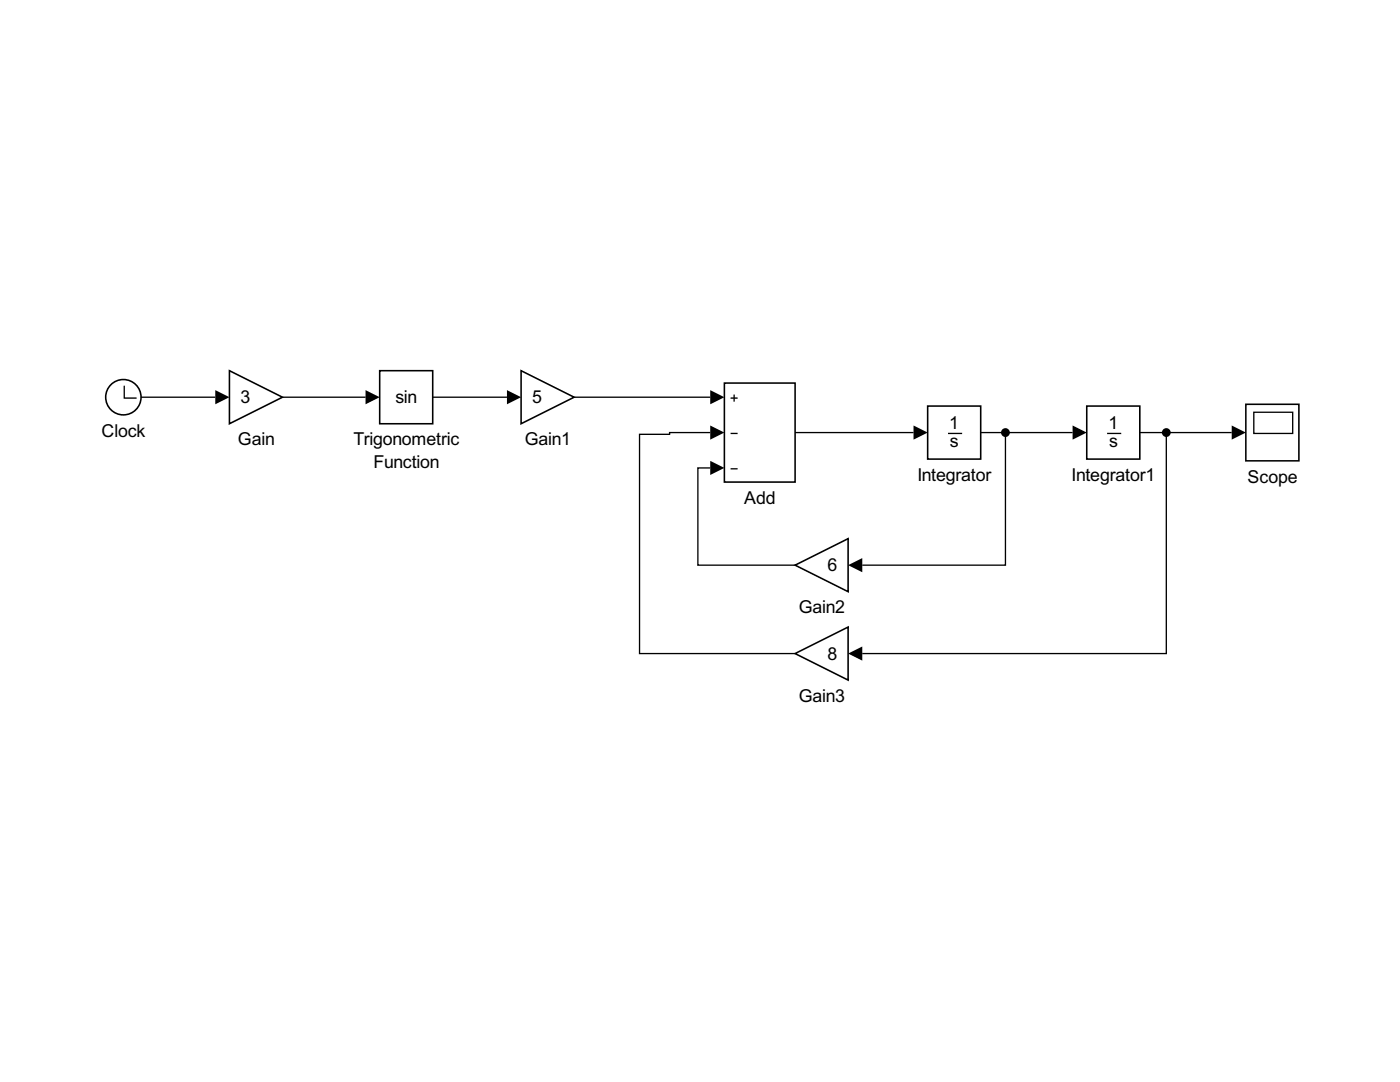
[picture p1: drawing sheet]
<svg xmlns="http://www.w3.org/2000/svg" width="279mm" height="216mm" viewBox="0 0 279 216" stroke-linecap="round" stroke-linejoin="round" font-family="sans-serif">
<path d="M24.8 77v2.4h2.5" fill="none" stroke="#000" stroke-width=".26"/>
<circle cx="24.6" cy="79.3" r="3.5" fill="none" stroke="#000" stroke-width=".31"/>
<path d="M45.8 74l10.6 5.3-10.6 5.3z" fill="#fff"/>
<path d="M45.8 74l10.6 5.3-10.6 5.3z" fill="none" stroke="#000" stroke-width=".31"/>
<path d="M144.6 76.4h14.1v19.8h-14.1z" fill="#fff"/>
<path d="M145.8 79.4h1.4M146.5 78.7v1.4M145.8 86.5h1.4M145.8 93.5h1.4" fill="none" stroke="#000" stroke-width=".26"/>
<path d="M144.6 76.4h14.1v19.8h-14.1z" fill="none" stroke="#000" stroke-width=".31"/>
<path d="M75.8 74h10.6v10.6h-10.6z" fill="#fff"/>
<path d="M75.8 74h10.6v10.6h-10.6z" fill="none" stroke="#000" stroke-width=".31"/>
<path d="M185.1 81h10.6v10.6h-10.6z" fill="#fff"/>
<path d="M189.2 86.5h2.8" fill="none" stroke="#000" stroke-width=".26"/>
<path d="M185.1 81h10.6v10.6h-10.6z" fill="none" stroke="#000" stroke-width=".31"/>
<path d="M104 74l10.6 5.3-10.6 5.3z" fill="#fff"/>
<path d="M104 74l10.6 5.3-10.6 5.3z" fill="none" stroke="#000" stroke-width=".31"/>
<path d="M158.7 112.8l10.6-5.3v10.6z" fill="#fff"/>
<path d="M158.7 112.8l10.6-5.3v10.6z" fill="none" stroke="#000" stroke-width=".31"/>
<path d="M158.7 130.4l10.6-5.3v10.6z" fill="#fff"/>
<path d="M158.7 130.4l10.6-5.3v10.6z" fill="none" stroke="#000" stroke-width=".31"/>
<path d="M216.9 81h10.6v10.6h-10.6z" fill="#fff"/>
<path d="M220.9 86.5h2.9" fill="none" stroke="#000" stroke-width=".26"/>
<path d="M216.9 81h10.6v10.6h-10.6z" fill="none" stroke="#000" stroke-width=".31"/>
<path d="M248.6 80.7h10.6v11.3h-10.6z" fill="#fff"/>
<path d="M28.1 79.3h14.9M56.4 79.3h16.6M86.4 79.3h14.8M114.6 79.3h27.1M141.7 93.4h-2.4v19.4h19.4M141.7 86.3h-8.1v.4h-6v43.7h31.1M158.7 86.3h23.6M195.7 86.3h18.4M200.7 86.3v26.5h-28.6M227.5 86.3h18.3M232.8 86.3v44.1h-60.7M250.2 82.3h7.8v4.2h-7.8z" fill="none" stroke="#000" stroke-width=".26"/>
<path d="M248.6 80.7h10.6v11.3h-10.6z" fill="none" stroke="#000" stroke-width=".31"/>
<path d="M43 77.8l2.8 1.5-2.8 1.4zM73 77.8l2.8 1.5-2.8 1.4zM101.2 77.8l2.8 1.5-2.8 1.4zM141.7 77.8l2.9 1.5-2.9 1.4zM141.7 92l2.9 1.4-2.9 1.4zM141.7 84.9l2.9 1.4-2.9 1.4zM182.3 84.9l2.8 1.4-2.8 1.4zM214.1 84.9l2.8 1.4-2.8 1.4zM245.8 84.9l2.8 1.4-2.8 1.4zM169.3 112.8l2.8-1.4v2.8zM169.3 130.4l2.8-1.4v2.8z" fill="#000"/>
<g fill="#000">
<circle cx="200.7" cy="86.3" r=".88"/>
<circle cx="232.8" cy="86.3" r=".88"/>
</g>
<g font-size="4">
<text x="48" y="80.4">3</text>
<text x="78.9" y="80.4">sin</text>
<text x="106.2" y="80.4">5</text>
<text x="20.3" y="87.1">Clock</text>
<text x="47.5" y="88.9">Gain</text>
<text x="70.5" y="88.9">Trigonometric</text>
<text x="104.7" y="88.9">Gain1</text>
<text x="189.5" y="85.7">1</text>
<text x="189.6" y="89.2">s</text>
<text x="221.2" y="85.7">1</text>
<text x="221.3" y="89.2">s</text>
<text x="74.6" y="93.5">Function</text>
<text x="183.1" y="95.9">Integrator</text>
<text x="213.9" y="95.9">Integrator1</text>
<text x="148.5" y="100.5">Add</text>
<text x="249" y="96.3">Scope</text>
<text x="165.1" y="114">6</text>
<text x="159.4" y="122.4">Gain2</text>
<text x="165.1" y="131.6">8</text>
<text x="159.4" y="140">Gain3</text>
</g>
</svg>
